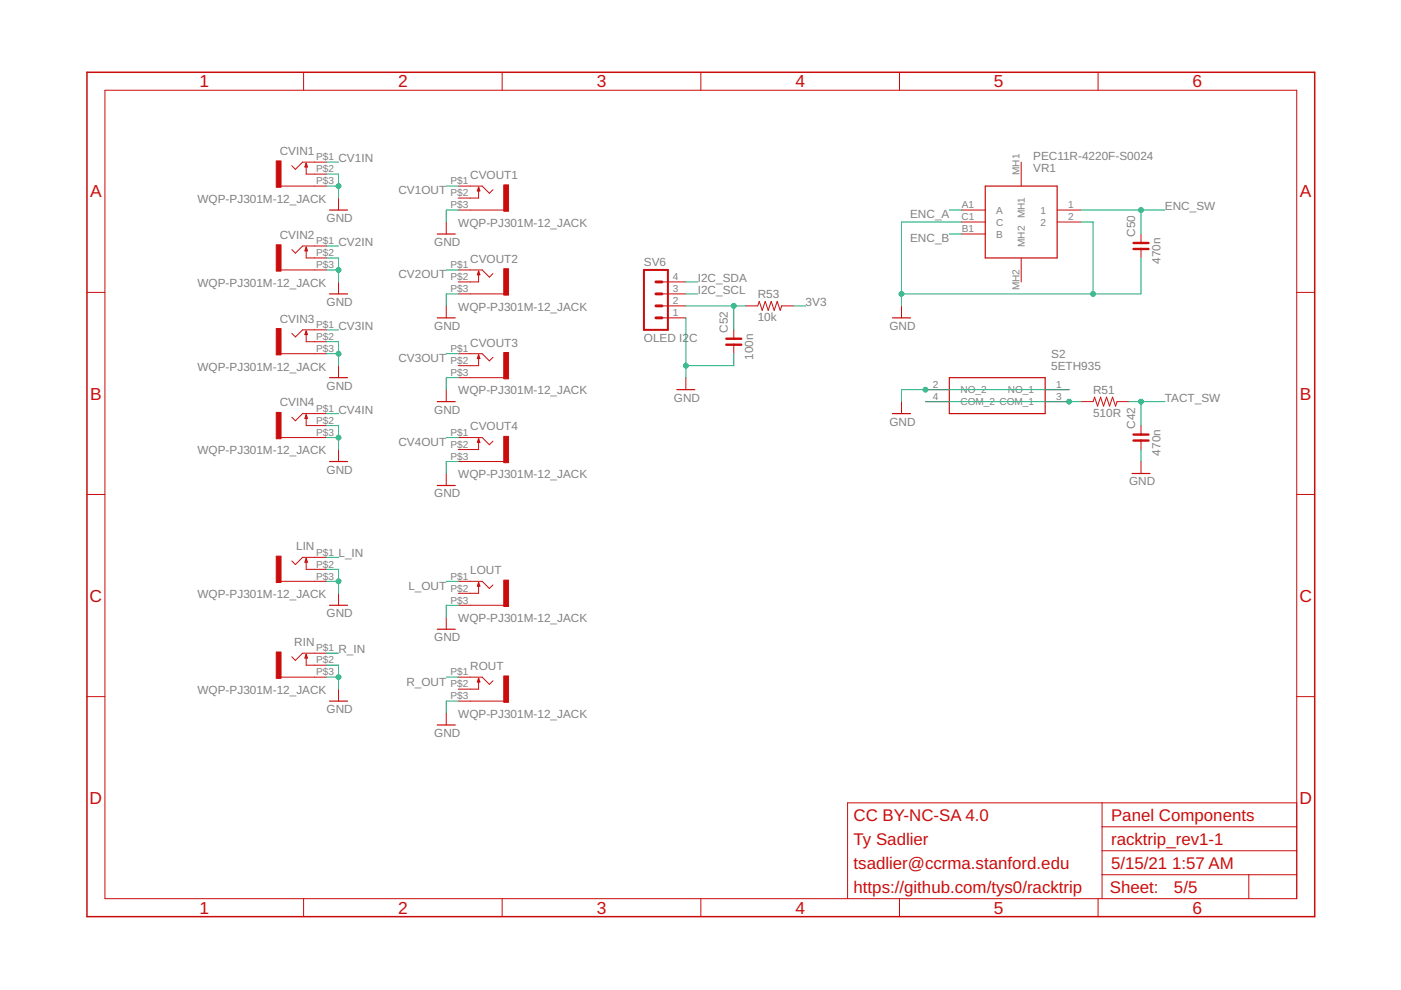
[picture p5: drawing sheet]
<svg xmlns="http://www.w3.org/2000/svg" width="297mm" height="210mm" viewBox="0 0 297 210" stroke-linecap="round" stroke-linejoin="round" font-family="sans-serif">
<g fill="none" stroke="#c90d0c" stroke-width=".21">
<path d="M22.2 19.1h252.7v171.4h-252.7zM64.4 15.3v3.8M106.5 15.3v3.8M148.6 15.3v3.8M190.7 15.3v3.8M232.8 15.3v3.8M59.6 39.5h9.6M64.9 34.6v2.3h4.3M69.2 34.4h-5l-1.6 1.5-.7-.8M97.2 39.5h5l1.6 1.5 .7-.8M101.5 39.7v2.3h-4.3M216.5 34.4v5.1"/>
<path d="M59.6 57.2h9.6M64.9 52.4v2.3h4.3M69.2 52.2h-5l-1.6 1.5-.7-.8M71.8 42v2.5M71.8 59.8v2.5M94.6 47.1v2.5M97.2 57.2h5l1.6 1.6 .7-.8M97.2 44.5h9.6M101.5 57.5v2.3h-4.3M140.3 59.8h5.1M203.8 44.5h5.1M203.8 47.1h5.1"/>
<path d="M203.8 49.6h5.1M216.5 54.7v5.1M224.1 44.5h5.1M224.1 47.1h5.1M241.9 49.6v1.9M241.9 52.8v1.9M18.4 62h3.8M59.6 75h9.6M64.9 70.2v2.3h4.3M69.2 69.9h-5l-1.6 1.5-.7-.7M71.8 77.5v2.6M94.6 64.9v2.5"/>
<path d="M97.2 75h5l1.6 1.5 .7-.7M97.2 62.3h9.6M101.5 75.2v2.3h-4.3M140.3 62.3h5.1M140.3 67.4h5.1M140.3 64.9h5.1M155.6 69.9v1.9M155.6 73.1v1.9M158.1 64.9h2.6l.3-1 .6 1.9 .6-1.9 .7 1.9 .6-1.9 .6 1.9 .7-1.9 .6 1.9 .3-.9h2.6M191.1 64.9v2.5M274.9 62h3.8M59.6 92.8h9.6"/>
<path d="M64.9 87.9v2.3h4.3M69.2 87.7h-5l-1.6 1.5-.7-.7M71.8 95.3v2.6M94.6 82.6v2.6M97.2 92.8h5l1.6 1.5 .7-.8M97.2 80.1h9.6M97.2 97.9h9.6M101.5 93v2.3h-4.3M145.4 80.1v2.5M191.1 85.2v2.5M196.2 85.2h5.1M196.2 82.6h5.1"/>
<path d="M221.6 85.2h5.1M221.6 82.6h5.1M229.2 85.2h2.6l.3-1 .6 1.9 .6-1.9 .7 1.9 .6-1.9 .6 1.9 .7-1.9 .6 1.9 .3-.9h2.6M241.9 90.2v1.9M241.9 93.4v1.9M241.9 97.9v2.5M18.4 104.8h3.8M64.9 118.4v2.3h4.3M69.2 118.2h-5l-1.6 1.5-.7-.8M94.6 100.4v2.5M274.9 104.8h3.8M59.6 123.3h9.6"/>
<path d="M64.9 138.7v2.3h4.3M69.2 138.5h-5l-1.6 1.5-.7-.7M71.8 125.8v2.5M94.6 130.9v2.5M97.2 123.3h5l1.6 1.5 .7-.8M97.2 128.3h9.6M101.5 123.5v2.3h-4.3M18.4 147.7h3.8M59.6 143.6h9.6M71.8 146.1v2.6M94.6 151.2v2.5M97.2 143.6h5l1.6 1.5 .7-.8"/>
<path d="M97.2 148.7h9.6M101.5 143.8v2.3h-4.3M274.9 147.7h3.8M233.7 170.2v20.3M233.7 175.3h41.2M274.9 170.2h-95.2v20.3M64.4 190.5v3.9M106.5 190.5v3.9M148.6 190.5v3.9M190.7 190.5v3.9M232.8 190.5v3.9M233.7 185.5h41.2"/>
<path d="M233.7 180.4h41.2M264.8 185.5v5"/>
</g>
<g fill="none" stroke="#c90d0c" stroke-width=".25">
<path d="M64.9 34.6l.3 .8h-.5zM101.5 39.7l.2 .8h-.5zM208.9 39.5h15.2v15.2h-15.2zM64.9 52.4l.3 .8h-.5zM69.9 44.5h3.8M92.7 49.6h3.8M101.5 57.5l.2 .8h-.5zM64.9 70.2l.3 .7h-.5zM69.9 62.3h3.8M92.7 67.4h3.8M101.5 75.2l.2 .8h-.5zM189.2 67.4h3.8"/>
<path d="M64.9 87.9l.3 .8h-.5zM69.9 80.1h3.8M69.9 97.9h3.8M92.7 85.2h3.8M101.5 93l.2 .8h-.5zM143.5 82.6h3.8M189.2 87.7h3.8M201.3 80.1h20.3v7.6h-20.3zM64.9 118.4l.3 .8h-.5zM92.7 102.9h3.8M240 100.4h3.8M64.9 138.7l.3 .8h-.5z"/>
<path d="M69.9 128.3h3.8M92.7 133.4h3.8M101.5 123.5l.2 .8h-.5zM69.9 148.7h3.8M92.7 153.7h3.8M101.5 143.8l.2 .8h-.5z"/>
</g>
<g fill="#c90d0c" stroke="#c90d0c" stroke-width=".21">
<path d="M58.6 34.1h1v5.6h-1z"/>
<path d="M58.6 51.9h1v5.6h-1z"/>
<path d="M58.6 69.7h1v5.5h-1z"/>
<path d="M58.6 87.4h1v5.6h-1z"/>
<path d="M106.8 39.2h1v5.6h-1z"/>
<path d="M106.8 57h1v5.6h-1z"/>
<path d="M106.8 74.7h1v5.6h-1z"/>
<path d="M106.8 92.5h1v5.6h-1z"/>
<path d="M58.6 117.9h1v5.6h-1z"/>
<path d="M106.8 123h1v5.6h-1z"/>
<path d="M58.6 138.2h1v5.6h-1z"/>
<path d="M106.8 143.3h1v5.6h-1z"/>
</g>
<path d="M18.4 15.3h260.3v179.1h-260.3z" fill="none" stroke="#c90d0c" stroke-width=".32"/>
<path d="M136.5 57.2h5.1v12.7h-5.1z" fill="none" stroke="#c90d0c" stroke-width=".42"/>
<path d="M139.1 59.8h1.2M139.1 62.3h1.2M139.1 64.9h1.2M139.1 67.4h1.2" fill="none" stroke="#c90d0c" stroke-width=".61"/>
<path d="M240.3 51.5h3.2M240.3 52.8h3.2M154 71.8h3.2M154 73.1h3.2M240.3 92.1h3.2M240.3 93.4h3.2" fill="none" stroke="#c90d0c" stroke-width=".51"/>
<g fill="none" stroke="#0dab76" stroke-width=".21">
<path d="M69.2 39.5h2.6M69.2 36.9h2.6v5.1M69.2 34.4h2.6M94.6 39.5h2.6M69.2 54.7h2.6v5.1M69.2 57.2h2.6M69.2 52.2h2.6M94.6 57.2h2.6M97.2 44.5h-2.6v2.6M145.4 59.8h2.6M201.3 44.5h2.5M201.3 49.6h2.5"/>
<path d="M203.8 47.1h-12.7v17.8M229.2 44.5h17.8M229.2 47.1h2.6v15.2M241.9 54.7v7.6h-50.8M241.9 44.5v5.1M69.2 72.5h2.6v5M69.2 75h2.6M69.2 69.9h2.6M94.6 75h2.6M97.2 62.3h-2.6v2.6M145.4 62.3h2.6M145.4 67.4v12.7"/>
<path d="M145.4 64.9h12.7M155.6 75v2.5h-10.2M155.6 64.9v5M168.3 64.9h2.5M69.2 90.2h2.6v5.1M69.2 92.8h2.6M69.2 87.7h2.6M94.6 92.8h2.6M97.2 80.1h-2.6v2.5M97.2 97.9h-2.6v2.5M196.2 85.2h33M226.7 82.6h-35.6v2.6"/>
<path d="M239.4 85.2h7.6M241.9 85.2v5M241.9 95.3v2.6M69.2 118.2h2.6M69.2 120.7h2.6v5.1M69.2 123.3h2.6M69.2 138.5h2.6M94.6 123.3h2.6M97.2 128.3h-2.6v2.6M69.2 141h2.6v5.1M69.2 143.6h2.6M94.6 143.6h2.6"/>
<path d="M97.2 148.7h-2.6v2.5"/>
</g>
<g fill="#0dab76" stroke="#0dab76" stroke-width=".21">
<circle cx="71.8" cy="39.5" r=".51"/>
<circle cx="71.8" cy="57.2" r=".51"/>
<circle cx="71.8" cy="75" r=".51"/>
<circle cx="71.8" cy="92.8" r=".51"/>
<circle cx="71.8" cy="123.3" r=".51"/>
<circle cx="71.8" cy="143.6" r=".51"/>
<circle cx="196.2" cy="82.6" r=".51"/>
<circle cx="145.4" cy="77.5" r=".51"/>
<circle cx="191.1" cy="62.3" r=".51"/>
<circle cx="231.8" cy="62.3" r=".51"/>
<circle cx="241.9" cy="44.5" r=".51"/>
<circle cx="241.9" cy="85.2" r=".51"/>
<circle cx="226.7" cy="85.2" r=".51"/>
<circle cx="155.6" cy="64.9" r=".51"/>
</g>
<g font-size="3.7" fill="#c90d0c">
<text x="42.3" y="18.5">1</text>
<text x="84.4" y="18.5">2</text>
<text x="126.5" y="18.5">3</text>
<text x="168.6" y="18.5">4</text>
<text x="210.7" y="18.5">5</text>
<text x="252.9" y="18.5">6</text>
<text x="19.1" y="41.9">A</text>
<text x="275.6" y="41.9">A</text>
<text x="19.1" y="84.7">B</text>
<text x="275.6" y="84.7">B</text>
<text x="19" y="127.6">C</text>
<text x="275.5" y="127.6">C</text>
<text x="19" y="170.4">D</text>
<text x="275.5" y="170.4">D</text>
<text x="42.3" y="193.7">1</text>
<text x="84.4" y="193.7">2</text>
<text x="126.5" y="193.7">3</text>
<text x="168.6" y="193.7">4</text>
<text x="210.7" y="193.7">5</text>
<text x="252.9" y="193.7">6</text>
</g>
<g font-size="3.6" fill="#c90d0c">
<text x="181" y="179.1">Ty Sadlier</text>
<text x="181" y="174">CC BY-NC-SA 4.0</text>
<text x="235.6" y="179.1">racktrip_rev1-1</text>
<text x="235.6" y="174">Panel Components</text>
<text x="181" y="184.2">tsadlier@ccrma.stanford.edu</text>
<text x="235.6" y="184.2">5/15/21</text>
<text x="248.5" y="184.2">1:57 AM</text>
<text x="181" y="189.3">https://github.com/tys0/racktrip</text>
<text x="235.3" y="189.4">Sheet:</text>
<text x="248.9" y="189.3">5/5</text>
</g>
<g font-size="2.5" fill="#808080">
<text x="59.3" y="32.8">CVIN1</text>
<text x="71.8" y="34.4">CV1IN</text>
<text x="219.1" y="34">PEC11R-4220F-S0024</text>
<text x="84.5" y="41.2">CV1OUT</text>
<text x="99.7" y="37.9">CVOUT1</text>
<text x="219.1" y="36.5">VR1</text>
<text x="41.9" y="43">WQP-PJ301M-12_JACK</text>
<text x="69.2" y="47.1">GND</text>
<text x="193" y="46.3">ENC_A</text>
<text x="247" y="44.5">ENC_SW</text>
<text x="59.3" y="50.6">CVIN2</text>
<text x="71.8" y="52.1">CV2IN</text>
<text x="92.1" y="52.1">GND</text>
<text x="97.2" y="48.1">WQP-PJ301M-12_JACK</text>
<text x="193" y="51.4">ENC_B</text>
<text x="240.6" y="50.2" transform="rotate(-90 240.6 50.2)">C50</text>
<text x="84.5" y="59">CV2OUT</text>
<text x="99.7" y="55.7">CVOUT2</text>
<text x="136.5" y="56.5">SV6</text>
<text x="148" y="59.8">I2C_SDA</text>
<text x="246" y="56" transform="rotate(-90 246 56)">470n</text>
<text x="41.9" y="60.8">WQP-PJ301M-12_JACK</text>
<text x="69.2" y="64.8">GND</text>
<text x="97.2" y="65.9">WQP-PJ301M-12_JACK</text>
<text x="148" y="62.3">I2C_SCL</text>
<text x="160.7" y="63.3">R53</text>
<text x="170.8" y="64.8">3V3</text>
<text x="59.3" y="68.4">CVIN3</text>
<text x="71.8" y="69.9">CV3IN</text>
<text x="92.1" y="69.9">GND</text>
<text x="154.3" y="70.6" transform="rotate(-90 154.3 70.6)">C52</text>
<text x="160.7" y="68">10k</text>
<text x="188.6" y="69.9">GND</text>
<text x="84.5" y="76.8">CV3OUT</text>
<text x="99.7" y="73.5">CVOUT3</text>
<text x="136.5" y="72.5">OLED I2</text>
<text x="146.1" y="72.5">C</text>
<text x="159.7" y="76.3" transform="rotate(-90 159.7 76.3)">100n</text>
<text x="222.9" y="75.9">S2</text>
<text x="41.9" y="78.6">WQP-PJ301M-12_JACK</text>
<text x="69.2" y="82.6">GND</text>
<text x="97.2" y="83.6">WQP-PJ301M-12_JACK</text>
<text x="222.9" y="78.4">5ETH935</text>
<text x="231.8" y="83.6">R51</text>
<text x="59.3" y="86.2">CVIN4</text>
<text x="71.8" y="87.7">CV4IN</text>
<text x="92.1" y="87.7">GND</text>
<text x="142.9" y="85.2">GND</text>
<text x="231.8" y="88.3">510R</text>
<text x="247" y="85.2">TACT_SW</text>
<text x="84.5" y="94.6">CV4OUT</text>
<text x="99.7" y="91.3">CVOUT4</text>
<text x="188.6" y="90.2">GND</text>
<text x="240.6" y="90.9" transform="rotate(-90 240.6 90.9)">C42</text>
<text x="41.9" y="96.3">WQP-PJ301M-12_JACK</text>
<text x="69.2" y="100.4">GND</text>
<text x="97.2" y="101.4">WQP-PJ301M-12_JACK</text>
<text x="246" y="96.6" transform="rotate(-90 246 96.6)">470n</text>
<text x="92.1" y="105.5">GND</text>
<text x="239.4" y="102.9">GND</text>
<text x="62.8" y="116.6">LIN</text>
<text x="71.8" y="118.2">L_IN</text>
<text x="86.6" y="125">L_OUT</text>
<text x="99.7" y="121.7">LOUT</text>
<text x="41.9" y="126.8">WQP-PJ301M-12_JACK</text>
<text x="69.2" y="130.9">GND</text>
<text x="97.2" y="131.9">WQP-PJ301M-12_JACK</text>
<text x="62.4" y="137">RIN</text>
<text x="92.1" y="135.9">GND</text>
<text x="71.8" y="138.5">R_IN</text>
<text x="99.7" y="142">ROUT</text>
<text x="41.9" y="147.1">WQP-PJ301M-12_JACK</text>
<text x="86.2" y="145.3">R_OUT</text>
<text x="69.2" y="151.2">GND</text>
<text x="97.2" y="152.2">WQP-PJ301M-12_JACK</text>
<text x="92.1" y="156.3">GND</text>
</g>
<g font-size="2.1" fill="#808080">
<text x="67" y="34">P$1</text>
<text x="67" y="39.1">P$3</text>
<text x="67" y="36.6">P$2</text>
<text x="95.5" y="39.1">P$1</text>
<text x="95.5" y="41.6">P$2</text>
<text x="216.2" y="37.1" transform="rotate(-90 216.2 37.1)">MH1</text>
<text x="95.5" y="44.2">P$3</text>
<text x="203.8" y="46.7">C1</text>
<text x="203.9" y="44.2">A1</text>
<text x="211.2" y="45.3">A</text>
<text x="211.2" y="47.8">C</text>
<text x="217.3" y="46.3" transform="rotate(-90 217.3 46.3)">MH1</text>
<text x="220.6" y="45.3">1</text>
<text x="220.6" y="47.8">2</text>
<text x="226.5" y="44.2">1</text>
<text x="226.5" y="46.7">2</text>
<text x="67" y="51.8">P$1</text>
<text x="203.9" y="49.3">B1</text>
<text x="211.2" y="50.4">B</text>
<text x="217.3" y="52.4" transform="rotate(-90 217.3 52.4)">MH2</text>
<text x="67" y="56.9">P$3</text>
<text x="67" y="54.3">P$2</text>
<text x="95.5" y="56.9">P$1</text>
<text x="95.5" y="59.4">P$2</text>
<text x="142.7" y="59.4">4</text>
<text x="95.5" y="62">P$3</text>
<text x="142.7" y="64.5">2</text>
<text x="142.7" y="62">3</text>
<text x="216.2" y="61.5" transform="rotate(-90 216.2 61.5)">MH2</text>
<text x="67" y="69.6">P$1</text>
<text x="142.7" y="67">1</text>
<text x="67" y="74.6">P$3</text>
<text x="67" y="72.1">P$2</text>
<text x="95.5" y="74.6">P$1</text>
<text x="95.5" y="77.2">P$2</text>
<text x="95.5" y="79.7">P$3</text>
<text x="197.8" y="82.3">2</text>
<text x="203.6" y="83.4">NO_2</text>
<text x="213.7" y="83.4">NO_1</text>
<text x="223.9" y="82.3">1</text>
<text x="67" y="87.3">P$1</text>
<text x="67" y="89.9">P$2</text>
<text x="197.8" y="84.8">4</text>
<text x="203.6" y="85.9">COM_2 COM_1</text>
<text x="223.9" y="84.8">3</text>
<text x="67" y="92.4">P$3</text>
<text x="95.5" y="92.4">P$1</text>
<text x="95.5" y="95">P$2</text>
<text x="95.5" y="97.5">P$3</text>
<text x="67" y="117.8">P$1</text>
<text x="67" y="122.9">P$3</text>
<text x="67" y="120.4">P$2</text>
<text x="95.5" y="122.9">P$1</text>
<text x="95.5" y="125.4">P$2</text>
<text x="95.5" y="128">P$3</text>
<text x="67" y="143.2">P$3</text>
<text x="67" y="138.1">P$1</text>
<text x="67" y="140.7">P$2</text>
<text x="95.5" y="143.2">P$1</text>
<text x="95.5" y="148.3">P$3</text>
<text x="95.5" y="145.7">P$2</text>
</g>
</svg>
